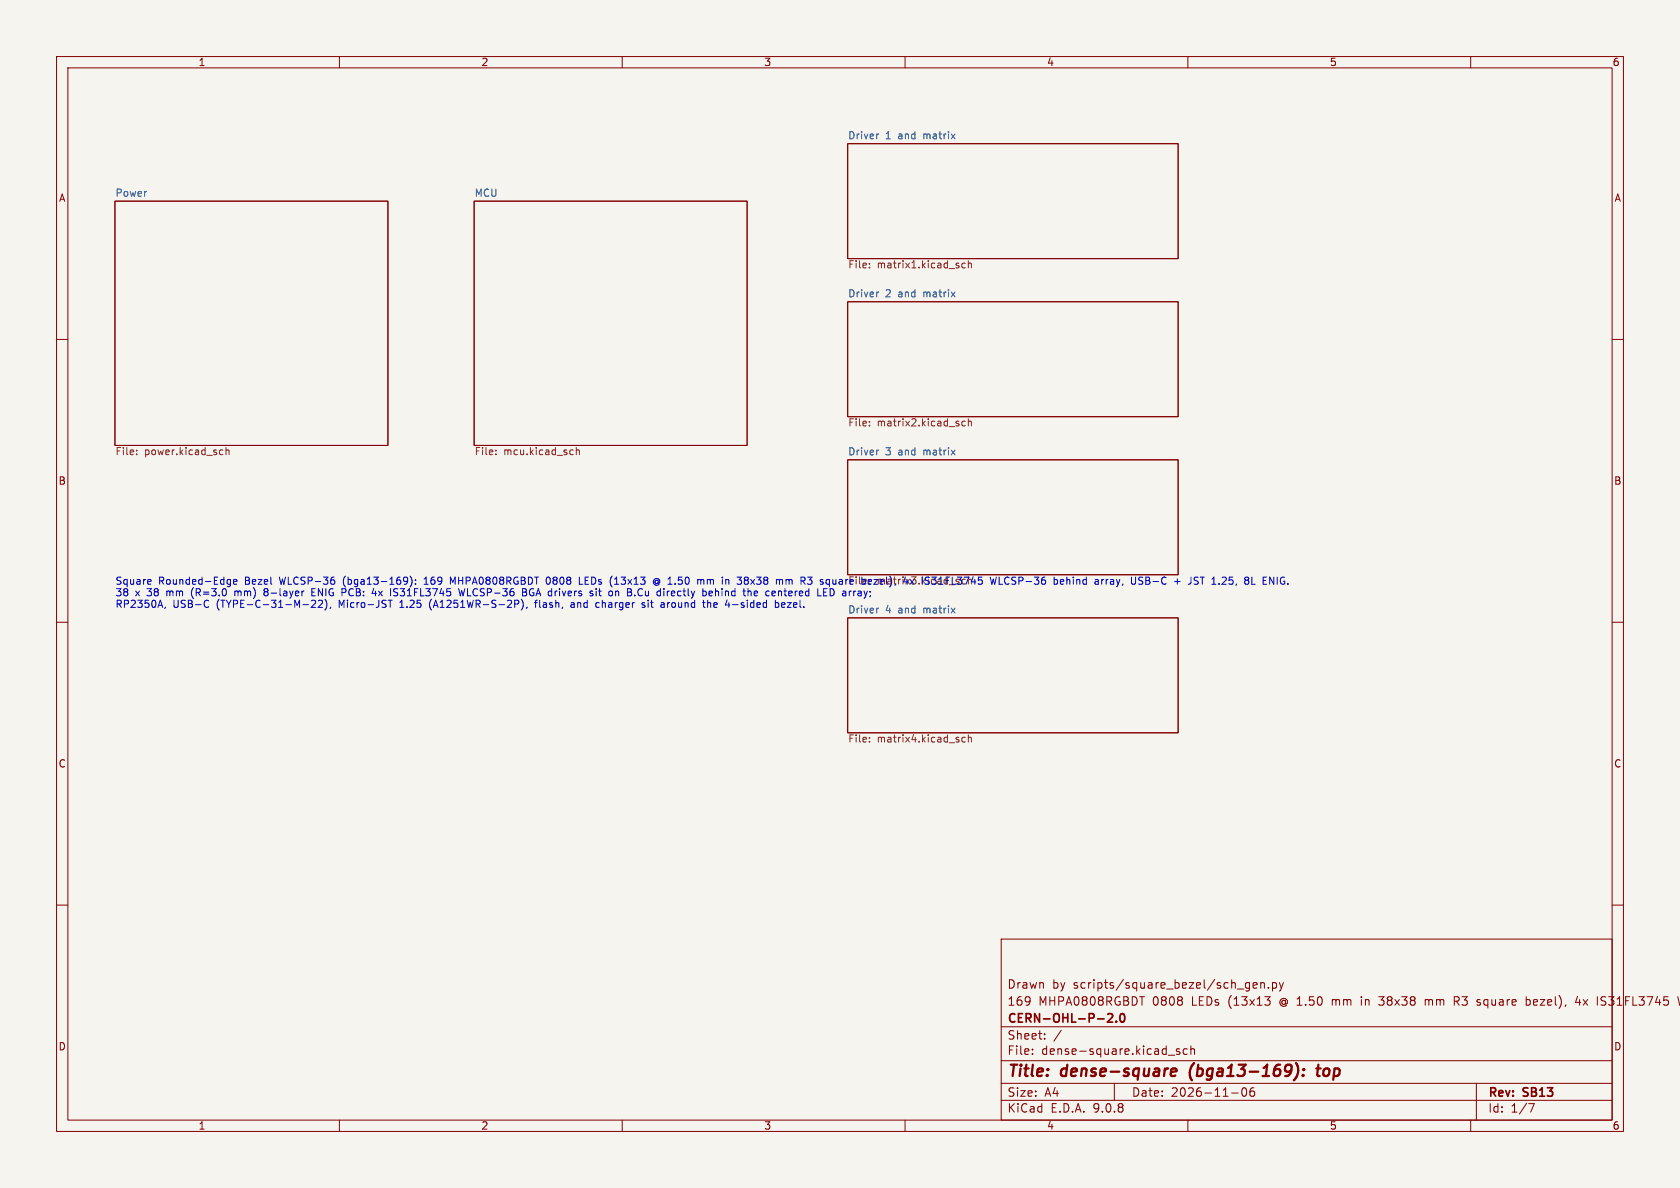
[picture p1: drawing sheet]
<svg xmlns="http://www.w3.org/2000/svg" width="297mm" height="210mm" viewBox="0 0 297 210" stroke-linecap="round" stroke-linejoin="round" font-family="sans-serif">
<path d="M0 0h297v210h-297z" fill="#f5f4ef" stroke="#f5f4ef" stroke-width=".18"/>
<g fill="none" stroke="#840000" stroke-width=".18">
<path d="M10 10h277v190h-277zM12 12h273v186h-273zM60 10v2M110 10v2M160 10v2M210 10v2M260 10v2M20.3 35.6h48.3v43.1h-48.3zM83.8 35.6h48.3v43.1h-48.3zM149.9 25.4h58.4v20.3h-58.4zM149.9 53.3h58.4v20.4h-58.4zM10 60h2"/>
<path d="M285 60h2M149.9 81.3h58.4v20.3h-58.4zM10 110h2M149.9 109.2h58.4v20.3h-58.4zM285 110h2M10 160h2M177 166h108v32h-108zM201.5 176.2h.8M221.5 174.2l.7-.1v-.3l-.5-.1-.2 .2 .1 .7h.6M222.9 173.8l.2-.1 .4 .1v.9M222.9 173.7v1M223.6 176.2h.9l-.5 .6"/>
<path d="M224.2 174.6v.1M224.5 176.9v.7M225 173.8l.4-.1 .3 .3v.4l-.2 .2h-.5M225 173.7v1.5M226.2 173.7l.3 1M226.5 174.7l-.1 .4-.2 .1M226.9 173.7l-.4 1M235.5 176.7v1M235.6 176.8h-.1M240.7 176.2v.1M240.7 176.7v1M243.7 176.2h1l-.5 .6h.2"/>
<path d="M243.7 177.6l.3 .1h.4M252 176.7v1M252.5 176.8l-.3-.1-.2 .1M257.1 176.2h.6l.2 .1M257.5 177l.5 .7M257.9 176.8l-.2 .2h-.6M261.7 177.3v.3M269.8 176.8l.4-.1 .3 .3v.4l-.1 .2h-.6M269.8 176.2v1.5M278.9 176.1l-.4 1.1h1M279.2 176.7v1M283.2 176.3h.7"/>
<path d="M283.2 176.8l.6 .3M283.8 177.6l-.6 .1M285 160h2M296.6 176.2l.4 1.5 .1-.3M60 198v2M110 198v2M160 198v2M177 194.5h108M177 191.5h108M177 187.5h108M177 181.5h108M182.5 186.3v.1"/>
<path d="M182.5 185.5v.1M184.7 183.6v.1M184.7 182.8v.1M187.6 182.1l-1.3 2M197 191.5v3M206.5 186.5h1.2M208.5 185.5l-.3-.1-.2 .2v.2l.5 .2v.3h-.5M209.9 185.5l-.4-.1-.3 .3v.4l.1 .2h.6M210 198v2M210.5 185.5l.2-.1 .4 .1 .1 .9M210.5 184.9v1.5M217.7 193.2h1.2"/>
<path d="M219.7 192.4a.81 .81 0 0 0 .3 1.4l.2-.1 .2-.5-.2-.8M221.2 192.4a1.17 1.17 0 0 0-.1 1.3h.6l.1-.5-.3-.3h-.4l-.1 .3M260 198v2M261 191.5v6.5M270.2 195.1h1l-.6 1.5"/>
</g>
<path d="M207 189.5l1-.1-.1-.4-.1-.1-.6 .1-.2 .9 .2 .3 .6-.1M210.4 189.3v1.1M229.1 187.9a2.32 2.32 0 0 1-.4 3.1M230.4 190l.1 .1-.2 .1M230.4 190l-.1 .1v.1M230.4 190l-.1 .2M230.5 189v.2M230.5 189l.1 .1-.1 .1M230.5 189l-.1 .1 .1 .1M232.7 188.9h.8M233.1 188.2l-.2 1.7v.2l.4 .1" fill="none" stroke="#840000" stroke-width=".4"/>
<path d="M195.8 179.3l.6-.1 .2 .1 .1 .3-.9 1.1h.9M198.1 179.3l.2-.1a.81 .81 0 0 1 .6 .6 .81 .81 0 0 1-.3 .8l-.1 .1a.81 .81 0 0 1-.4-1.4zM197.3 180.5v.2" fill="none" stroke="#840000" stroke-width=".3"/>
<g fill="none" stroke="#725600" stroke-width=".18">
<path d="M153.7 47.2v.2M153.7 46.6v.1M170.6 46.6l-.3-.1-.3 .3 .2 .5h.4M171.2 46.6l.2-.1 .3 .1v.8M171.2 46.1v1.3M24.2 79.6v.1M39 79.5l.4 .1M40 79.7l.1-.2 .3 .1 .1 .8M40 79.1v1.3M87.7 79.6v.1M101.2 79.5l.1 .1M101.9 79.7l.2-.2 .3 .1v.8"/>
<path d="M101.9 79.1v1.3M153.7 74.5v.1M153.7 75.2v.1M170.6 74.5l-.3-.1-.3 .3 .2 .5h.4M171.2 74v1.3M171.2 74.6l.2-.2 .3 .1v.8M24.2 80.3v.1M39.4 80.3l-.4 .1M87.7 80.3v.1M101.3 80.3l-.1 .1M153.7 130.4v.1M153.7 131.1v.1"/>
<path d="M170.6 130.4l-.3-.1-.3 .3 .2 .5h.4M171.2 129.9v1.3M171.2 130.5l.2-.2 .3 .1v.8"/>
</g>
<path d="M155.3 23.7l-.2 .1M155.3 51.6l-.2 .1M155.3 79.6h-.2M155.3 107.5l-.2 .1" fill="none" stroke="#006464" stroke-width=".18"/>
<g fill="none" stroke="#0000c2" stroke-width=".18">
<path d="M26.5 102.4l.2 .3-.6 .2M26.6 103.2l-.1 .1M29.2 107.3l-.1 .3M36.9 107.3l-.4 .1M40.4 102.4l.3 .1M40.7 102.4v1.1l-.1 .1-.3 .1M40.7 103.2l-.3 .1M41.3 102.9l.6-.2-.1-.2-.3-.1-.2 .2v.6h.5M41.5 104.5v.8M41.7 104.5l-.2 .1M46.7 104.2v.2l.2 .2M46.9 104.6l-.2 .1v.4l.1 .2h.4"/>
<path d="M46.9 104.6h.3M53.6 106.9h.9M53.7 104.5h-.2M55.1 106.2l.5-.1 .2 .4-.8 .9h.8M55.1 104.1v1.2h.6M55.1 104.7h.5M56.9 106.2v.4l-.7 .8h.8M57.6 106.2a1.47 1.47 0 0 1-.2 1.7M58.5 107.3l-.2 .3M59.1 102.6l.1 .1-.1 .5M65.8 104.9h.8M66.4 104.5v.8"/>
<path d="M69 106.1v1.3M69.7 104.6l.6 .2M70.3 105.2l-.2 .1h-.5M70.7 107.4h.7M70.8 106.4l-.1 .1M71.6 102l.4 .1a.84 .84 0 0 1-.3 1.2h-.2M72.1 102.6l-.3 .2h-.2M72.5 101.8a1.47 1.47 0 0 1 0 1.9M73.5 103.2v.1M73.5 102.5v.1M75 103.3h.7M75.2 102.2l-.2 .2"/>
<path d="M76.1 106.3l-.2 .5 .2 .7M80 102.9l-.4-.9v1.3M81.1 104.1l.3 1.2 .2-.9 .3 .9 .3-1.2M91.7 106.2v.3l-.1 .2-.6 .1M92.3 106.2a1.47 1.47 0 0 1-.2 1.7M92.4 104.7h.4M92.8 104.7l.3 .2v.3l-.7 .1M93 104.2l.1 .2-.3 .3M93.2 107.3l-.1 .3M93.8 104.1a.72 .72 0 0 0 .2 1.2M94.5 106.5h.5M94.7 106.2v1.2"/>
<path d="M97.1 102.1l-.1-.1a.68 .68 0 0 0-.5 .6 .68 .68 0 0 0 .5 .7l.1-.1M101 106.6h.5M101.5 106.8l-.4 .1-.2 .2 .2 .3 .4-.1M102.4 102v1.3h.6M105.4 104.5v.8M105.4 107.3h.5M105.4 106.6h.5M105.8 104.5h.5M106 104.1v1l.3 .2M108.7 103.3h.7M108.9 102.2l-.2 .2M109.3 104.5l.1 .8"/>
<path d="M112.8 104.8l.2 .5h.5M112.8 104.4v.2M114 106.6l-.3-.1-.2 .2 .1 .2 .4 .1v.3h-.5M116.3 102.7a.31 .31 0 0 0-.4-.1 .31 .31 0 0 0 0 .5 .31 .31 0 0 0 .4-.1M116.3 102.6v.4M116.3 103l.2 .1a.55 .55 0 0 0-.3-.9 .55 .55 0 0 0-.7 .7 .61 .61 0 0 0 .4 .5 .61 .61 0 0 0 .6-.1M117.2 106.5l.2 .2v.7M117.4 107.3l-.1 .1M117.4 106.8l-.1 .1M118.2 104.5h.1M118.8 104.5v.8M119.3 104.8l-.6 .1"/>
<path d="M124 102.5h.4v.8M124.4 107.3l.3 .1M125.1 106.1v1.3M125.2 106.6h-.1M125.4 105.3h.5M125.4 104.5h.4l.2 .3-.7 .1M125.5 106.5l.1 .2M126.5 104.6l.4-.1 .1 .2M126.5 104.1v1.2M128.8 102.5l.1 .8M129.5 106.9h1M131.8 102h.3l.2 .3-.2 .3"/>
<path d="M131.8 102.6h.3M132.1 102.6l.2 .2v.2l-.1 .2-.4 .1M133.3 105.1l.2 .2h.4M133.3 104.7l.2-.2h.3l.1 .2v.1l-.6 .1M137.1 106.6l.3-.1 .3 .3-.1 .5h-.5M137.1 106.1v1.3M137.8 104.5l.4 .2v.6M138.2 102.4l.1 .2v.7M138.2 107l.6-.2-.1-.2-.4-.1-.1 .2v.6h.5M139 102.4v.9M139.4 102.5l-.3-.1-.1 .2M142.8 102h.7l-.4 .5"/>
<path d="M143.3 102.5l.2 .2v.3l-.2 .3M146.8 104.1v1.2a.67 .67 0 0 0 .7-.4 .67 .67 0 0 0-.3-.8M147.2 103.1l.4 .2M154 102.5l.1 .2-.6 .2M154.5 102.4h.7l-.7 .9h.7M176.6 103.3h.6M178.4 102.1a.6 .6 0 0 0-.9 .5 .6 .6 0 0 0 .6 .7l.3-.1M188.6 102.6l.2-.2 .3 .1v.8M188.6 102v1.3M189.8 102v.1M189.8 102.4v.9M196.3 102.5h.5l.1 .8"/>
<path d="M196.9 102.7l-.4 .1-.2 .2 .2 .3 .4-.1M202.6 102l.6 .1v.3l-.2 .2M202.6 102.6h.4M203 102.6l.3 .3-.1 .3-.6 .1M203.8 102.8h1M211.8 103l-.2 .3-.5-.1M211.8 102.1l-.5-.1-.2 .3 .1 .3 .5 .1 .1 .2M214.2 103.3h.8M214.5 102.2l-.3 .2M223.3 103.3h.6M223.3 102h.6M224.5 103.3v-1.3l.7 1.3"/>
</g>
<g font-size="2.8" fill="#840000">
<text x="178" y="190.9">Title:</text>
<text x="187.7" y="190.9">dense-square</text>
<text x="211.1" y="190.9">(bga13-169):</text>
<text x="234.5" y="190.9">top</text>
</g>
<g font-size="2.1" fill="#840000">
<text x="178" y="178">169</text>
<text x="178" y="175">Drawn</text>
<text x="183.6" y="178">MHPA0808RGBDT</text>
<text x="186" y="175">by</text>
<text x="189.8" y="175">scripts/square_bezel/sch_gen.py</text>
<text x="203.8" y="178">0808</text>
<text x="210.8" y="178">LEDs</text>
<text x="217.4" y="178">(13x13</text>
<text x="226.6" y="178">@ 1.50</text>
<text x="236.2" y="178">mm</text>
<text x="241.5" y="178">in</text>
<text x="244.8" y="178">38x38</text>
<text x="253.1" y="178">mm</text>
<text x="258.4" y="178">R3</text>
<text x="262.6" y="178">square</text>
<text x="271.4" y="178">bezel),</text>
<text x="280.3" y="178">4x</text>
<text x="284.3" y="178">IS31FL3745</text>
<text x="178" y="184">Sheet:</text>
<text x="178" y="181.2">CERN-OHL-P-2.0</text>
<text x="178" y="186.7">File:</text>
<text x="184.1" y="186.7">dense-square.kicad_sch</text>
<text x="178" y="196.9">KiCad</text>
<text x="178" y="194.1">Size:</text>
<text x="184.7" y="194.1">A4</text>
<text x="185.7" y="196.9">E.D.A.</text>
<text x="193.3" y="196.9">9.0.8</text>
<text x="200" y="194.1">Date:</text>
<text x="207" y="194.1">2026-11-06</text>
<text x="263" y="194.3">Rev:</text>
<text x="263" y="196.9">Id:</text>
<text x="267.1" y="196.9">1/7</text>
<text x="269.4" y="194.3">SB13</text>
</g>
<g font-size="1.8" fill="#840000">
<text x="35" y="11.9">1</text>
<text x="85" y="11.9">2</text>
<text x="135" y="11.9">3</text>
<text x="185" y="11.9">4</text>
<text x="235" y="11.9">5</text>
<text x="285" y="11.9">6</text>
<text x="10.3" y="35.9">A</text>
<text x="285.3" y="35.9">A</text>
<text x="10.3" y="85.9">B</text>
<text x="285.3" y="85.9">B</text>
<text x="10.3" y="135.9">C</text>
<text x="285.3" y="135.9">C</text>
<text x="10.3" y="185.9">D</text>
<text x="285.3" y="185.9">D</text>
<text x="35" y="199.9">1</text>
<text x="85" y="199.9">2</text>
<text x="135" y="199.9">3</text>
<text x="185" y="199.9">4</text>
<text x="235" y="199.9">5</text>
<text x="285" y="199.9">6</text>
</g>
<g font-size="1.8" fill="#006464">
<text x="149.9" y="24.7">Driver</text>
<text x="156.5" y="24.7">1</text>
<text x="158.9" y="24.7">and</text>
<text x="163.5" y="24.7">matrix</text>
<text x="20.3" y="34.9">Power</text>
<text x="83.8" y="34.9">MCU</text>
<text x="149.9" y="52.6">Driver</text>
<text x="156.5" y="52.6">2</text>
<text x="158.9" y="52.6">and</text>
<text x="163.5" y="52.6">matrix</text>
<text x="149.9" y="80.6">Driver</text>
<text x="156.5" y="80.6">3</text>
<text x="158.9" y="80.6">and</text>
<text x="163.5" y="80.6">matrix</text>
<text x="149.9" y="108.5">Driver</text>
<text x="156.5" y="108.5">4</text>
<text x="158.9" y="108.5">and</text>
<text x="163.5" y="108.5">matrix</text>
</g>
<g font-size="1.8" fill="#725600">
<text x="149.9" y="47.5">File:</text>
<text x="155.1" y="47.5">matrix1.kicad_sch</text>
<text x="149.9" y="75.5">File:</text>
<text x="155.1" y="75.5">matrix2.kicad_sch</text>
<text x="20.3" y="80.5">File:</text>
<text x="25.5" y="80.5">power.kicad_sch</text>
<text x="83.8" y="80.5">File:</text>
<text x="89" y="80.5">mcu.kicad_sch</text>
<text x="149.9" y="131.3">File:</text>
<text x="155.1" y="131.3">matrix4.kicad_sch</text>
</g>
<g font-size="1.8" fill="#0000c2">
<text x="20.3" y="103.6">Square</text>
<text x="20.3" y="105.6">38</text>
<text x="20.3" y="107.7">RP2350A,</text>
<text x="23.9" y="105.6">x</text>
<text x="26.1" y="105.6">38</text>
<text x="28" y="103.6">Rounded-Edge</text>
<text x="29.7" y="105.6">mm</text>
<text x="30.6" y="107.7">USB-C</text>
<text x="34.3" y="105.6">(R=3.0</text>
<text x="38.4" y="107.7">(TYPE-C-31-M-22),</text>
<text x="42.1" y="105.6">mm)</text>
<text x="43.4" y="103.6">Bezel</text>
<text x="47.5" y="105.6">8-layer</text>
<text x="49.7" y="103.6">WLCSP-36</text>
<text x="56.2" y="105.6">ENIG PCB:</text>
<text x="60.2" y="107.7">Micro-JST</text>
<text x="61.1" y="103.6">(bga13-169):</text>
<text x="67.3" y="105.6">4x</text>
<text x="70.7" y="105.6">IS31FL3745</text>
<text x="71.1" y="107.7">1.25</text>
<text x="75.6" y="103.6">169</text>
<text x="76.6" y="107.7">(A1251WR-S-2P),</text>
<text x="80.4" y="103.6">MHPA0808RGBDT</text>
<text x="83" y="105.6">WLCSP-36</text>
<text x="94.4" y="105.6">BGA drivers</text>
<text x="95.5" y="107.7">flash,</text>
<text x="97.6" y="103.6">0808</text>
<text x="102" y="107.7">and</text>
<text x="103.6" y="103.6">LEDs</text>
<text x="106.6" y="107.7">charger</text>
<text x="106.8" y="105.6">sit</text>
<text x="109.3" y="103.6">(13x13</text>
<text x="110.3" y="105.6">on</text>
<text x="113.8" y="105.6">B.Cu</text>
<text x="115" y="107.7">sit</text>
<text x="117.2" y="103.6">@ 1.50</text>
<text x="118.5" y="107.7">around</text>
<text x="119.3" y="105.6">directly</text>
<text x="125.4" y="103.6">mm</text>
<text x="126.2" y="107.7">the</text>
<text x="127.5" y="105.6">behind</text>
<text x="129.9" y="103.6">in</text>
<text x="130.3" y="107.7">4-sided</text>
<text x="132.9" y="103.6">38x38</text>
<text x="135" y="105.6">the</text>
<text x="139.1" y="105.6">centered</text>
<text x="139.3" y="107.7">bezel.</text>
<text x="139.9" y="103.6">mm</text>
<text x="144.5" y="103.6">R3</text>
<text x="148.1" y="103.6">square</text>
<text x="148.4" y="105.6">LED array;</text>
<text x="149.9" y="103.4">File:</text>
<text x="155.1" y="103.4">matrix3.kicad_sch</text>
<text x="155.6" y="103.6">bezel),</text>
<text x="163.3" y="103.6">4x</text>
<text x="166.7" y="103.6">IS31FL3745</text>
<text x="179" y="103.6">WLCSP-36</text>
<text x="190.4" y="103.6">behind</text>
<text x="197.9" y="103.6">array,</text>
<text x="204.5" y="103.6">USB-C</text>
<text x="212.3" y="103.6">+</text>
<text x="215.1" y="103.6">JST 1.25,</text>
<text x="225.4" y="103.6">8L</text>
</g>
</svg>
